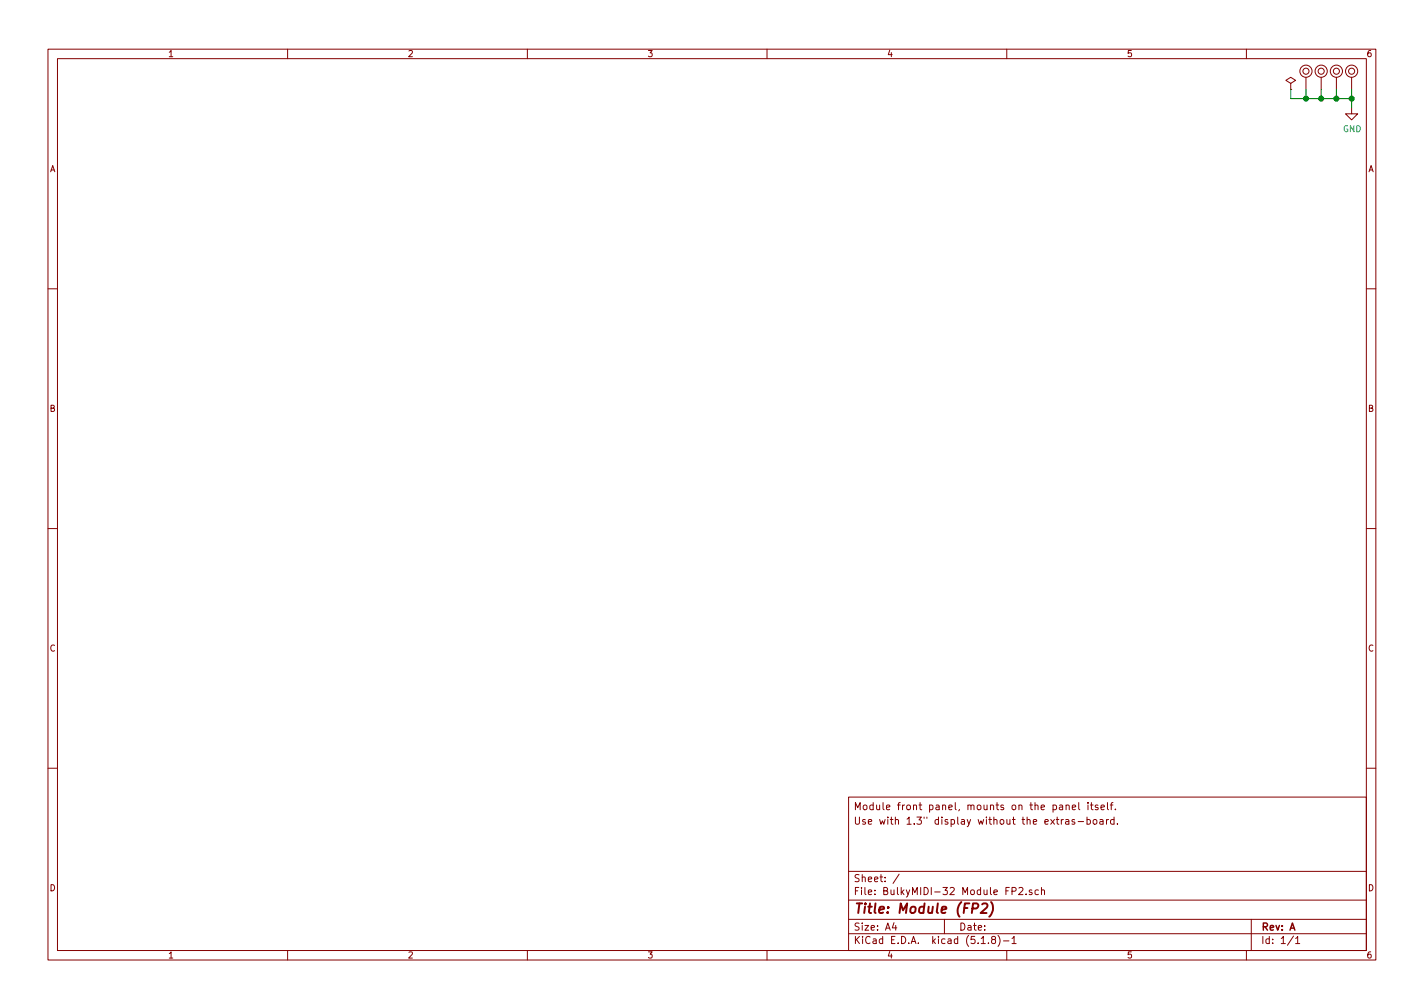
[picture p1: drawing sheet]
EESchema Schematic File Version 4
EELAYER 30 0
EELAYER END
$Descr A4 11693 8268
encoding utf-8
Sheet 1 1
Title "Module (FP2)"
Date ""
Rev "A"
Comp ""
Comment1 ""
Comment2 ""
Comment3 "Use with 1.3\" display without the extras-board."
Comment4 "Module front panel, mounts on the panel itself."
$EndDescr
$Comp
L mounting:Mounting_Pin M1
U 1 1
P 10725 575
F 0 "M1" H 10725 675 50  0001 C CNN
F 1 "Mounting_Pin" H 10725 500 50  0001 C CNN
F 2 "mounting:M3_pin" H 10725 575 50  0001 C CNN
F 3 "~" H 10725 575 50  0001 C CNN
	1    10725 575 
	1    0    0    -1  
$EndComp
$Comp
L mounting:Mounting_Pin M2
U 1 1
P 10850 575
F 0 "M2" H 10850 675 50  0001 C CNN
F 1 "Mounting_Pin" H 10850 500 50  0001 C CNN
F 2 "mounting:M3_pin" H 10850 575 50  0001 C CNN
F 3 "~" H 10850 575 50  0001 C CNN
	1    10850 575 
	1    0    0    -1  
$EndComp
$Comp
L mounting:Mounting_Pin M3
U 1 1
P 10975 575
F 0 "M3" H 10975 675 50  0001 C CNN
F 1 "Mounting_Pin" H 10975 500 50  0001 C CNN
F 2 "mounting:M3_pin" H 10975 575 50  0001 C CNN
F 3 "~" H 10975 575 50  0001 C CNN
	1    10975 575 
	1    0    0    -1  
$EndComp
$Comp
L mounting:Mounting_Pin M4
U 1 1
P 11100 575
F 0 "M4" H 11100 675 50  0001 C CNN
F 1 "Mounting_Pin" H 11100 500 50  0001 C CNN
F 2 "mounting:M3_pin" H 11100 575 50  0001 C CNN
F 3 "~" H 11100 575 50  0001 C CNN
	1    11100 575 
	1    0    0    -1  
$EndComp
$Comp
L power:GND #PWR0111
U 1 1
P 11100 875
F 0 "#PWR0111" H 11100 625 50  0001 C CNN
F 1 "GND" H 11105 702 50  0000 C CNN
F 2 "" H 11100 875 50  0001 C CNN
F 3 "" H 11100 875 50  0001 C CNN
	1    11100 875 
	1    0    0    -1  
$EndComp
Wire Wire Line
	10725 725  10725 800 
Wire Wire Line
	10725 800  10850 800 
Wire Wire Line
	11100 800  11100 725 
Wire Wire Line
	10850 725  10850 800 
Connection ~ 10850 800 
Wire Wire Line
	10850 800  10975 800 
Wire Wire Line
	10975 725  10975 800 
Connection ~ 10975 800 
Wire Wire Line
	10975 800  11100 800 
Wire Wire Line
	11100 800  11100 875 
Connection ~ 11100 800 
$Comp
L power:PWR_FLAG #FLG0101
U 1 1
P 10600 725
F 0 "#FLG0101" H 10600 800 50  0001 C CNN
F 1 "PWR_FLAG" H 10600 898 50  0001 C CNN
F 2 "" H 10600 725 50  0001 C CNN
F 3 "~" H 10600 725 50  0001 C CNN
	1    10600 725 
	1    0    0    -1  
$EndComp
Wire Wire Line
	10600 725  10600 800 
Wire Wire Line
	10600 800  10725 800 
Connection ~ 10725 800 
$EndSCHEMATC
